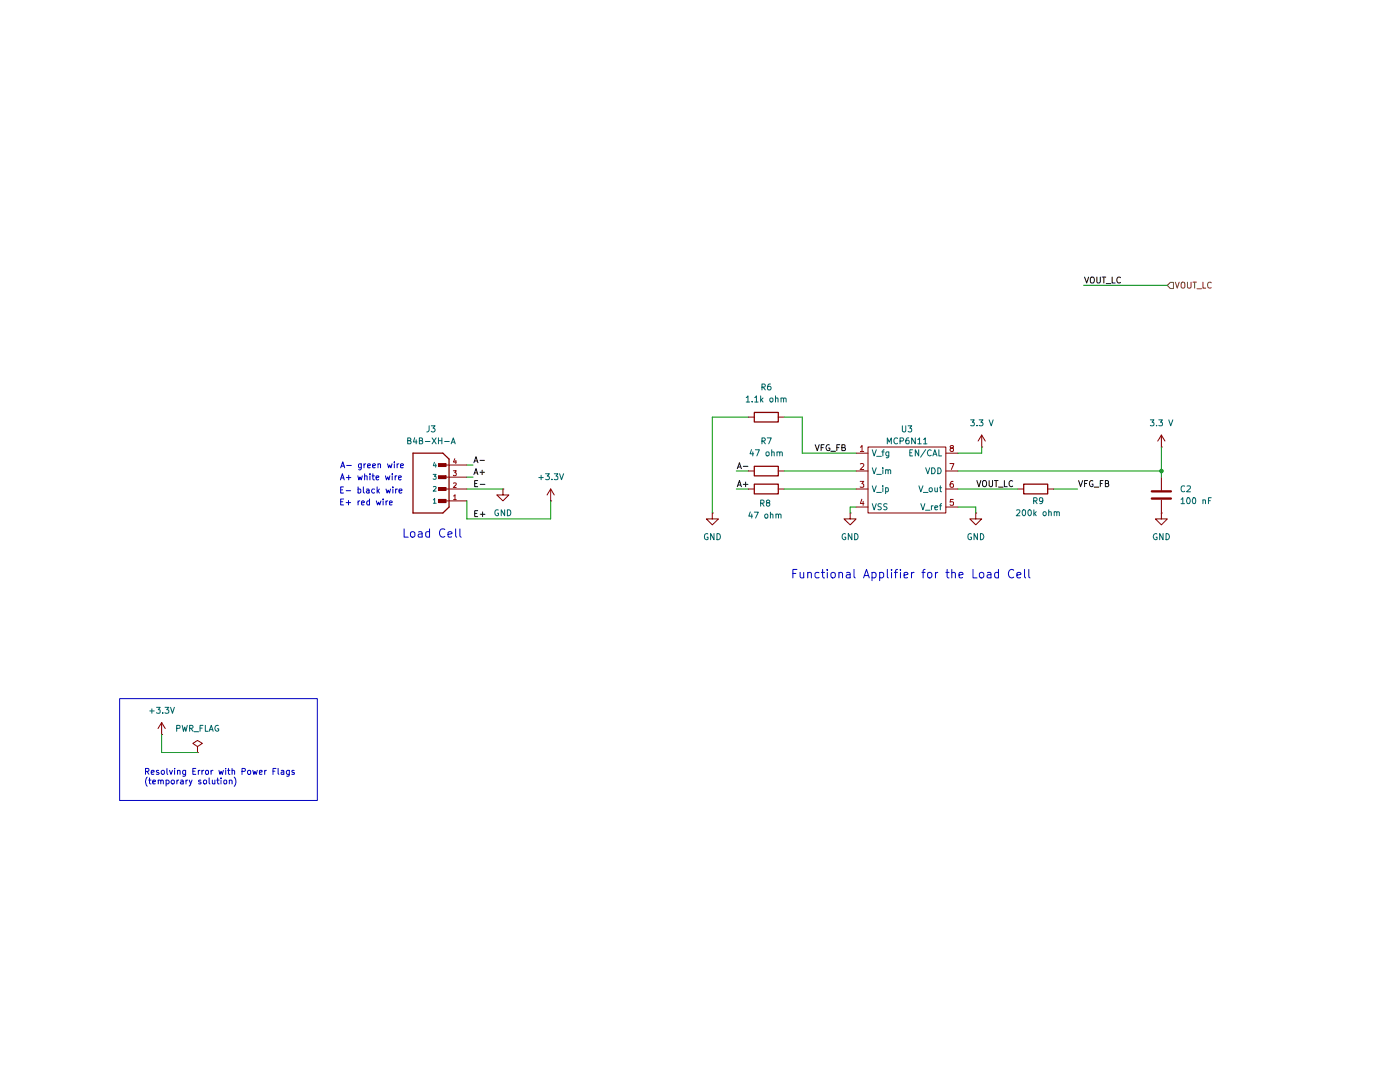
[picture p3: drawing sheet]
(kicad_sch
 (version 20241209)
 (generator "eeschema")
 (generator_version "9.0")
 (paper "A4")
 (title_block
  (title "Load Cell")
  (date "2026-07-10")
  (rev "3.0"))
 (lib_symbols
  (symbol "1_LiF:MCP6N11" (exclude_from_sim no) (in_bom yes) (on_board yes)
   (property "Reference" "U" (at 5.334 7.62 0) (effects (font (size 1.27 1.27))))
   (property "Value" "" (at 0 0 0) (effects (font (size 1.27 1.27))))
   (property "Footprint" "" (at 0 0 0) (effects (font (size 1.27 1.27)) (hide yes)))
   (property "Datasheet" "" (at 0 0 0) (effects (font (size 1.27 1.27)) (hide yes)))
   (property "Description" "" (at 0 0 0) (effects (font (size 1.27 1.27)) (hide yes)))
   (symbol "MCP6N11_0_1"
    (rectangle (start -8.89 6.35) (end 7.62 -7.62) (stroke (width 0) (type default)) (fill (type none))))
   (symbol "MCP6N11_1_1"
    (pin passive line (at -11.43 5.08 0) (length 2.54) (name "V_fg" (effects (font (size 1.27 1.27)))) (number "1" (effects (font (size 1.27 1.27)))))
    (pin input line (at -11.43 1.27 0) (length 2.54) (name "V_im" (effects (font (size 1.27 1.27)))) (number "2" (effects (font (size 1.27 1.27)))))
    (pin input line (at -11.43 -2.54 0) (length 2.54) (name "V_ip" (effects (font (size 1.27 1.27)))) (number "3" (effects (font (size 1.27 1.27)))))
    (pin power_in line (at -11.43 -6.35 0) (length 2.54) (name "VSS" (effects (font (size 1.27 1.27)))) (number "4" (effects (font (size 1.27 1.27)))))
    (pin input line (at 10.16 5.08 180) (length 2.54) (name "EN/CAL" (effects (font (size 1.27 1.27)))) (number "8" (effects (font (size 1.27 1.27))))
    (alternate "Enable/ VOS calibration" input line))
    (pin power_in line (at 10.16 1.27 180) (length 2.54) (name "VDD" (effects (font (size 1.27 1.27)))) (number "7" (effects (font (size 1.27 1.27)))))
    (pin output line (at 10.16 -2.54 180) (length 2.54) (name "V_out" (effects (font (size 1.27 1.27)))) (number "6" (effects (font (size 1.27 1.27)))))
    (pin input line (at 10.16 -6.35 180) (length 2.54) (name "V_ref" (effects (font (size 1.27 1.27)))) (number "5" (effects (font (size 1.27 1.27))))))
   (embedded_fonts no))
  (symbol "B4B-XH-A:B4B-XH-A"
   (pin_names
    (offset 1.016)) (exclude_from_sim no) (in_bom yes) (on_board yes)
   (property "Reference" "J" (at -2.54 6.35 0) (effects (font (size 1.27 1.27)) (justify left bottom)))
   (property "Value" "B4B-XH-A" (at -2.54 -10.16 0) (effects (font (size 1.27 1.27)) (justify left bottom)))
   (property "Footprint" "B4B-XH-A:JST_B4B-XH-A" (at 0 0 0) (effects (font (size 1.27 1.27)) (justify bottom) (hide yes)))
   (property "Datasheet" "" (at 0 0 0) (effects (font (size 1.27 1.27)) (hide yes)))
   (property "Description" "" (at 0 0 0) (effects (font (size 1.27 1.27)) (hide yes)))
   (property "DigiKey_Part_Number" "455-B4B-XH-A-ND" (at 0 0 0) (effects (font (size 1.27 1.27)) (justify bottom) (hide yes)))
   (property "MF" "JST" (at 0 0 0) (effects (font (size 1.27 1.27)) (justify bottom) (hide yes)))
   (property "MAXIMUM_PACKAGE_HEIGHT" "7.00 mm" (at 0 0 0) (effects (font (size 1.27 1.27)) (justify bottom) (hide yes)))
   (property "Package" "None" (at 0 0 0) (effects (font (size 1.27 1.27)) (justify bottom) (hide yes)))
   (property "Check_prices" "https://www.snapeda.com/parts/B4B-XH-A/JST/view-part/?ref=eda" (at 0 0 0) (effects (font (size 1.27 1.27)) (justify bottom) (hide yes)))
   (property "STANDARD" "Manufacturer Recommendations" (at 0 0 0) (effects (font (size 1.27 1.27)) (justify bottom) (hide yes)))
   (property "PARTREV" "7/4/21" (at 0 0 0) (effects (font (size 1.27 1.27)) (justify bottom) (hide yes)))
   (property "SnapEDA_Link" "https://www.snapeda.com/parts/B4B-XH-A/JST/view-part/?ref=snap" (at 0 0 0) (effects (font (size 1.27 1.27)) (justify bottom) (hide yes)))
   (property "MP" "B4B-XH-A" (at 0 0 0) (effects (font (size 1.27 1.27)) (justify bottom) (hide yes)))
   (property "Purchase-URL" "https://www.snapeda.com/api/url_track_click_mouser/?unipart_id=12008844&manufacturer=JST&part_name=B4B-XH-A&search_term=None" (at 0 0 0) (effects (font (size 1.27 1.27)) (justify bottom) (hide yes)))
   (property "Description_1" "Conn Shrouded Header (4 Sides) HDR 4 POS 2.5mm Solder ST Top Entry Thru-Hole Box" (at 0 0 0) (effects (font (size 1.27 1.27)) (justify bottom) (hide yes)))
   (property "MANUFACTURER" "JST" (at 0 0 0) (effects (font (size 1.27 1.27)) (justify bottom) (hide yes)))
   (symbol "B4B-XH-A_0_0"
    (polyline (pts (xy -3.81 3.81) (xy -3.81 -6.35)) (stroke (width 0.254) (type default)) (fill (type none)))
    (polyline (pts (xy -3.81 3.81) (xy -2.54 5.08)) (stroke (width 0.254) (type default)) (fill (type none)))
    (polyline (pts (xy -3.81 -6.35) (xy -2.54 -7.62)) (stroke (width 0.254) (type default)) (fill (type none)))
    (rectangle (start -3.175 2.2225) (end -1.5875 2.8575) (stroke (width 0.1) (type default)) (fill (type outline)))
    (rectangle (start -3.175 -0.3175) (end -1.5875 0.3175) (stroke (width 0.1) (type default)) (fill (type outline)))
    (rectangle (start -3.175 -2.8575) (end -1.5875 -2.2225) (stroke (width 0.1) (type default)) (fill (type outline)))
    (rectangle (start -3.175 -5.3975) (end -1.5875 -4.7625) (stroke (width 0.1) (type default)) (fill (type outline)))
    (polyline (pts (xy -2.54 -7.62) (xy 3.81 -7.62)) (stroke (width 0.254) (type default)) (fill (type none)))
    (polyline (pts (xy 3.81 5.08) (xy -2.54 5.08)) (stroke (width 0.254) (type default)) (fill (type none)))
    (polyline (pts (xy 3.81 -7.62) (xy 3.81 5.08)) (stroke (width 0.254) (type default)) (fill (type none)))
    (pin passive line (at -7.62 2.54 0) (length 5.08) (name "1" (effects (font (size 1.016 1.016)))) (number "1" (effects (font (size 1.016 1.016)))))
    (pin passive line (at -7.62 0 0) (length 5.08) (name "2" (effects (font (size 1.016 1.016)))) (number "2" (effects (font (size 1.016 1.016)))))
    (pin passive line (at -7.62 -2.54 0) (length 5.08) (name "3" (effects (font (size 1.016 1.016)))) (number "3" (effects (font (size 1.016 1.016)))))
    (pin passive line (at -7.62 -5.08 0) (length 5.08) (name "4" (effects (font (size 1.016 1.016)))) (number "4" (effects (font (size 1.016 1.016))))))
   (embedded_fonts no))
  (symbol "Device:C"
   (pin_numbers (hide yes))
   (pin_names
    (offset 0.254)) (exclude_from_sim no) (in_bom yes) (on_board yes)
   (property "Reference" "C" (at 0.635 2.54 0) (effects (font (size 1.27 1.27)) (justify left)))
   (property "Value" "C" (at 0.635 -2.54 0) (effects (font (size 1.27 1.27)) (justify left)))
   (property "Footprint" "" (at 0.9652 -3.81 0) (effects (font (size 1.27 1.27)) (hide yes)))
   (property "Datasheet" "~" (at 0 0 0) (effects (font (size 1.27 1.27)) (hide yes)))
   (property "Description" "Unpolarized capacitor" (at 0 0 0) (effects (font (size 1.27 1.27)) (hide yes)))
   (symbol "C_0_1"
    (polyline (pts (xy -2.032 0.762) (xy 2.032 0.762)) (stroke (width 0.508) (type default)) (fill (type none)))
    (polyline (pts (xy -2.032 -0.762) (xy 2.032 -0.762)) (stroke (width 0.508) (type default)) (fill (type none))))
   (symbol "C_1_1"
    (pin passive line (at 0 3.81 270) (length 2.794) (name "~" (effects (font (size 1.27 1.27)))) (number "1" (effects (font (size 1.27 1.27)))))
    (pin passive line (at 0 -3.81 90) (length 2.794) (name "~" (effects (font (size 1.27 1.27)))) (number "2" (effects (font (size 1.27 1.27))))))
   (embedded_fonts no))
  (symbol "Device:R"
   (pin_numbers (hide yes))
   (pin_names
    (offset 0)) (exclude_from_sim no) (in_bom yes) (on_board yes)
   (property "Reference" "R" (at 2.032 0 90) (effects (font (size 1.27 1.27))))
   (property "Value" "R" (at 0 0 90) (effects (font (size 1.27 1.27))))
   (property "Footprint" "" (at -1.778 0 90) (effects (font (size 1.27 1.27)) (hide yes)))
   (property "Datasheet" "~" (at 0 0 0) (effects (font (size 1.27 1.27)) (hide yes)))
   (property "Description" "Resistor" (at 0 0 0) (effects (font (size 1.27 1.27)) (hide yes)))
   (symbol "R_0_1"
    (rectangle (start -1.016 -2.54) (end 1.016 2.54) (stroke (width 0.254) (type default)) (fill (type none))))
   (symbol "R_1_1"
    (pin passive line (at 0 3.81 270) (length 1.27) (name "~" (effects (font (size 1.27 1.27)))) (number "1" (effects (font (size 1.27 1.27)))))
    (pin passive line (at 0 -3.81 90) (length 1.27) (name "~" (effects (font (size 1.27 1.27)))) (number "2" (effects (font (size 1.27 1.27))))))
   (embedded_fonts no))
  (symbol "power:+3.3V"
   (power)
   (pin_numbers (hide yes))
   (pin_names
    (offset 0) (hide yes)) (exclude_from_sim no) (in_bom yes) (on_board yes)
   (property "Reference" "#PWR" (at 0 -3.81 0) (effects (font (size 1.27 1.27)) (hide yes)))
   (property "Value" "+3.3V" (at 0 3.556 0) (effects (font (size 1.27 1.27))))
   (property "Footprint" "" (at 0 0 0) (effects (font (size 1.27 1.27)) (hide yes)))
   (property "Datasheet" "" (at 0 0 0) (effects (font (size 1.27 1.27)) (hide yes)))
   (property "Description" "Power symbol creates a global label with name \"+3.3V\"" (at 0 0 0) (effects (font (size 1.27 1.27)) (hide yes)))
   (symbol "+3.3V_0_1"
    (polyline (pts (xy -0.762 1.27) (xy 0 2.54)) (stroke (width 0) (type default)) (fill (type none)))
    (polyline (pts (xy 0 2.54) (xy 0.762 1.27)) (stroke (width 0) (type default)) (fill (type none)))
    (polyline (pts (xy 0 0) (xy 0 2.54)) (stroke (width 0) (type default)) (fill (type none))))
   (symbol "+3.3V_1_1"
    (pin power_in line (at 0 0 90) (length 0) (name "~" (effects (font (size 1.27 1.27)))) (number "1" (effects (font (size 1.27 1.27))))))
   (embedded_fonts no))
  (symbol "power:GND"
   (power)
   (pin_numbers (hide yes))
   (pin_names
    (offset 0) (hide yes)) (exclude_from_sim no) (in_bom yes) (on_board yes)
   (property "Reference" "#PWR" (at 0 -6.35 0) (effects (font (size 1.27 1.27)) (hide yes)))
   (property "Value" "GND" (at 0 -3.81 0) (effects (font (size 1.27 1.27))))
   (property "Footprint" "" (at 0 0 0) (effects (font (size 1.27 1.27)) (hide yes)))
   (property "Datasheet" "" (at 0 0 0) (effects (font (size 1.27 1.27)) (hide yes)))
   (property "Description" "Power symbol creates a global label with name \"GND\" , ground" (at 0 0 0) (effects (font (size 1.27 1.27)) (hide yes)))
   (symbol "GND_0_1"
    (polyline (pts (xy 0 0) (xy 0 -1.27) (xy 1.27 -1.27) (xy 0 -2.54) (xy -1.27 -1.27) (xy 0 -1.27)) (stroke (width 0) (type default)) (fill (type none))))
   (symbol "GND_1_1"
    (pin power_in line (at 0 0 270) (length 0) (name "~" (effects (font (size 1.27 1.27)))) (number "1" (effects (font (size 1.27 1.27))))))
   (embedded_fonts no))
  (symbol "power:PWR_FLAG"
   (power)
   (pin_numbers (hide yes))
   (pin_names
    (offset 0) (hide yes)) (exclude_from_sim no) (in_bom yes) (on_board yes)
   (property "Reference" "#FLG" (at 0 1.905 0) (effects (font (size 1.27 1.27)) (hide yes)))
   (property "Value" "PWR_FLAG" (at 0 3.81 0) (effects (font (size 1.27 1.27))))
   (property "Footprint" "" (at 0 0 0) (effects (font (size 1.27 1.27)) (hide yes)))
   (property "Datasheet" "~" (at 0 0 0) (effects (font (size 1.27 1.27)) (hide yes)))
   (property "Description" "Special symbol for telling ERC where power comes from" (at 0 0 0) (effects (font (size 1.27 1.27)) (hide yes)))
   (symbol "PWR_FLAG_0_0"
    (pin power_out line (at 0 0 90) (length 0) (name "~" (effects (font (size 1.27 1.27)))) (number "1" (effects (font (size 1.27 1.27))))))
   (symbol "PWR_FLAG_0_1"
    (polyline (pts (xy 0 0) (xy 0 1.27) (xy -1.016 1.905) (xy 0 2.54) (xy 1.016 1.905) (xy 0 1.27)) (stroke (width 0) (type default)) (fill (type none))))
   (embedded_fonts no))
  (symbol "power:VDD"
   (power)
   (pin_numbers (hide yes))
   (pin_names
    (offset 0) (hide yes)) (exclude_from_sim no) (in_bom yes) (on_board yes)
   (property "Reference" "#PWR" (at 0 -3.81 0) (effects (font (size 1.27 1.27)) (hide yes)))
   (property "Value" "VDD" (at 0 3.556 0) (effects (font (size 1.27 1.27))))
   (property "Footprint" "" (at 0 0 0) (effects (font (size 1.27 1.27)) (hide yes)))
   (property "Datasheet" "" (at 0 0 0) (effects (font (size 1.27 1.27)) (hide yes)))
   (property "Description" "Power symbol creates a global label with name \"VDD\"" (at 0 0 0) (effects (font (size 1.27 1.27)) (hide yes)))
   (symbol "VDD_0_1"
    (polyline (pts (xy -0.762 1.27) (xy 0 2.54)) (stroke (width 0) (type default)) (fill (type none)))
    (polyline (pts (xy 0 2.54) (xy 0.762 1.27)) (stroke (width 0) (type default)) (fill (type none)))
    (polyline (pts (xy 0 0) (xy 0 2.54)) (stroke (width 0) (type default)) (fill (type none))))
   (symbol "VDD_1_1"
    (pin power_in line (at 0 0 90) (length 0) (name "~" (effects (font (size 1.27 1.27)))) (number "1" (effects (font (size 1.27 1.27))))))
   (embedded_fonts no)))
 (rectangle
  (start 25.4 138.43)
  (end 67.31 160.02)
  (stroke (width 0) (type default))
  (fill (type none)))
 (text "Resolving Error with Power Flags \n(temporary solution)"
  (exclude_from_sim no)
  (at 30.48 155.194 0)
  (effects (font (size 1.27 1.27) (thickness 0.1588)) (justify left)))
 (text "A- green wire\n"
  (exclude_from_sim no)
  (at 78.994 89.154 0)
  (effects (font (size 1.27 1.27))))
 (text "E+ red wire\n"
  (exclude_from_sim no)
  (at 77.724 97.028 0)
  (effects (font (size 1.27 1.27))))
 (text "Functional Applifier for the Load Cell"
  (exclude_from_sim no)
  (at 193.294 112.268 0)
  (effects (font (size 1.778 1.778))))
 (text "E- black wire\n"
  (exclude_from_sim no)
  (at 78.74 94.488 0)
  (effects (font (size 1.27 1.27))))
 (text "A+ white wire\n"
  (exclude_from_sim no)
  (at 78.74 91.694 0)
  (effects (font (size 1.27 1.27))))
 (text "Load Cell\n"
  (exclude_from_sim no)
  (at 91.694 103.632 0)
  (effects (font (size 1.778 1.778))))
 (junction
  (at 246.38 90.17)
  (diameter 0)
  (color 0 0 0 0))
 (wire
  (pts (xy 158.75 78.74) (xy 151.13 78.74))
  (stroke (width 0) (type default)))
 (wire
  (pts (xy 170.18 86.36) (xy 170.18 78.74))
  (stroke (width 0) (type default)))
 (wire
  (pts (xy 207.01 99.06) (xy 207.01 97.79))
  (stroke (width 0) (type default)))
 (wire
  (pts (xy 208.28 85.09) (xy 208.28 86.36))
  (stroke (width 0) (type default)))
 (wire
  (pts (xy 34.29 149.86) (xy 41.91 149.86))
  (stroke (width 0) (type default)))
 (wire
  (pts (xy 100.33 88.9) (xy 99.06 88.9))
  (stroke (width 0) (type default)))
 (wire
  (pts (xy 99.06 91.44) (xy 100.33 91.44))
  (stroke (width 0) (type default)))
 (wire
  (pts (xy 166.37 93.98) (xy 181.61 93.98))
  (stroke (width 0) (type default)))
 (wire
  (pts (xy 99.06 100.33) (xy 99.06 96.52))
  (stroke (width 0) (type default)))
 (wire
  (pts (xy 116.84 100.33) (xy 116.84 96.52))
  (stroke (width 0) (type default)))
 (wire
  (pts (xy 156.21 90.17) (xy 158.75 90.17))
  (stroke (width 0) (type default)))
 (wire
  (pts (xy 166.37 78.74) (xy 170.18 78.74))
  (stroke (width 0) (type default)))
 (wire
  (pts (xy 203.2 93.98) (xy 215.9 93.98))
  (stroke (width 0) (type default)))
 (wire
  (pts (xy 166.37 90.17) (xy 181.61 90.17))
  (stroke (width 0) (type default)))
 (wire
  (pts (xy 151.13 78.74) (xy 151.13 99.06))
  (stroke (width 0) (type default)))
 (wire
  (pts (xy 180.34 97.79) (xy 180.34 99.06))
  (stroke (width 0) (type default)))
 (wire
  (pts (xy 246.38 90.17) (xy 246.38 91.44))
  (stroke (width 0) (type default)))
 (wire
  (pts (xy 99.06 100.33) (xy 116.84 100.33))
  (stroke (width 0) (type default)))
 (wire
  (pts (xy 203.2 86.36) (xy 208.28 86.36))
  (stroke (width 0) (type default)))
 (wire
  (pts (xy 181.61 97.79) (xy 180.34 97.79))
  (stroke (width 0) (type default)))
 (wire
  (pts (xy 229.87 50.8) (xy 247.65 50.8))
  (stroke (width 0) (type default)))
 (wire
  (pts (xy 203.2 97.79) (xy 207.01 97.79))
  (stroke (width 0) (type default)))
 (wire
  (pts (xy 34.29 146.05) (xy 34.29 149.86))
  (stroke (width 0) (type default)))
 (wire
  (pts (xy 203.2 90.17) (xy 246.38 90.17))
  (stroke (width 0) (type default)))
 (wire
  (pts (xy 223.52 93.98) (xy 228.6 93.98))
  (stroke (width 0) (type default)))
 (wire
  (pts (xy 156.21 93.98) (xy 158.75 93.98))
  (stroke (width 0) (type default)))
 (wire
  (pts (xy 99.06 93.98) (xy 106.68 93.98))
  (stroke (width 0) (type default)))
 (wire
  (pts (xy 246.38 85.09) (xy 246.38 90.17))
  (stroke (width 0) (type default)))
 (wire
  (pts (xy 170.18 86.36) (xy 181.61 86.36))
  (stroke (width 0) (type default)))
 (label "A-"
  (at 156.21 90.17 0)
  (effects (font (size 1.27 1.27)) (justify left bottom)))
 (label "A-"
  (at 100.33 88.9 0)
  (effects (font (size 1.27 1.27)) (justify left bottom)))
 (label "E-"
  (at 100.33 93.98 0)
  (effects (font (size 1.27 1.27)) (justify left bottom)))
 (label "VFG_FB"
  (at 228.6 93.98 0)
  (effects (font (size 1.27 1.27)) (justify left bottom)))
 (label "A+"
  (at 100.33 91.44 0)
  (effects (font (size 1.27 1.27)) (justify left bottom)))
 (label "VOUT_LC"
  (at 229.87 50.8 0)
  (effects (font (size 1.27 1.27)) (justify left bottom)))
 (label "E+"
  (at 100.33 100.33 0)
  (effects (font (size 1.27 1.27)) (justify left bottom)))
 (label "A+"
  (at 156.21 93.98 0)
  (effects (font (size 1.27 1.27)) (justify left bottom)))
 (label "VOUT_LC"
  (at 207.01 93.98 0)
  (effects (font (size 1.27 1.27)) (justify left bottom)))
 (label "VFG_FB"
  (at 172.72 86.36 0)
  (effects (font (size 1.27 1.27)) (justify left bottom)))
 (hierarchical_label "VOUT_LC"
  (shape input)
  (at 247.65 50.8 0)
  (effects (font (size 1.27 1.27)) (justify left)))
 (symbol
  (lib_id "power:GND")
  (at 106.68 93.98 0)
  (unit 1)
  (exclude_from_sim no)
  (in_bom yes)
  (on_board yes)
  (dnp no)
  (fields_autoplaced yes)
  (property "Reference" "#PWR035" (at 106.68 100.33 0) (effects (font (size 1.27 1.27)) (hide yes)))
  (property "Value" "GND" (at 106.68 99.06 0) (effects (font (size 1.27 1.27))))
  (property "Footprint" "" (at 106.68 93.98 0) (effects (font (size 1.27 1.27)) (hide yes)))
  (property "Datasheet" "" (at 106.68 93.98 0) (effects (font (size 1.27 1.27)) (hide yes)))
  (property "Description" "Power symbol creates a global label with name \"GND\" , ground" (at 106.68 93.98 0) (effects (font (size 1.27 1.27)) (hide yes)))
  (pin "1"))
 (symbol
  (lib_id "Device:R")
  (at 162.56 78.74 90)
  (unit 1)
  (exclude_from_sim no)
  (in_bom yes)
  (on_board yes)
  (dnp no)
  (fields_autoplaced yes)
  (property "Reference" "R6" (at 162.56 72.39 90) (effects (font (size 1.27 1.27))))
  (property "Value" "1.1k ohm" (at 162.56 74.93 90) (effects (font (size 1.27 1.27))))
  (property "Footprint" "" (at 162.56 80.518 90) (effects (font (size 1.27 1.27)) (hide yes)))
  (property "Datasheet" "~" (at 162.56 78.74 0) (effects (font (size 1.27 1.27)) (hide yes)))
  (property "Description" "Resistor" (at 162.56 78.74 0) (effects (font (size 1.27 1.27)) (hide yes)))
  (pin "1")
  (pin "2"))
 (symbol
  (lib_id "Device:R")
  (at 162.56 93.98 90)
  (unit 1)
  (exclude_from_sim no)
  (in_bom yes)
  (on_board yes)
  (dnp no)
  (property "Reference" "R8" (at 162.306 97.028 90) (effects (font (size 1.27 1.27))))
  (property "Value" "47 ohm" (at 162.306 99.568 90) (effects (font (size 1.27 1.27))))
  (property "Footprint" "" (at 162.56 95.758 90) (effects (font (size 1.27 1.27)) (hide yes)))
  (property "Datasheet" "~" (at 162.56 93.98 0) (effects (font (size 1.27 1.27)) (hide yes)))
  (property "Description" "Resistor" (at 162.56 93.98 0) (effects (font (size 1.27 1.27)) (hide yes)))
  (pin "1")
  (pin "2"))
 (symbol
  (lib_id "power:GND")
  (at 151.13 99.06 0)
  (unit 1)
  (exclude_from_sim no)
  (in_bom yes)
  (on_board yes)
  (dnp no)
  (fields_autoplaced yes)
  (property "Reference" "#PWR031" (at 151.13 105.41 0) (effects (font (size 1.27 1.27)) (hide yes)))
  (property "Value" "GND" (at 151.13 104.14 0) (effects (font (size 1.27 1.27))))
  (property "Footprint" "" (at 151.13 99.06 0) (effects (font (size 1.27 1.27)) (hide yes)))
  (property "Datasheet" "" (at 151.13 99.06 0) (effects (font (size 1.27 1.27)) (hide yes)))
  (property "Description" "Power symbol creates a global label with name \"GND\" , ground" (at 151.13 99.06 0) (effects (font (size 1.27 1.27)) (hide yes)))
  (pin "1"))
 (symbol
  (lib_id "Device:R")
  (at 162.56 90.17 90)
  (unit 1)
  (exclude_from_sim no)
  (in_bom yes)
  (on_board yes)
  (dnp no)
  (fields_autoplaced yes)
  (property "Reference" "R7" (at 162.56 83.82 90) (effects (font (size 1.27 1.27))))
  (property "Value" "47 ohm" (at 162.56 86.36 90) (effects (font (size 1.27 1.27))))
  (property "Footprint" "" (at 162.56 91.948 90) (effects (font (size 1.27 1.27)) (hide yes)))
  (property "Datasheet" "~" (at 162.56 90.17 0) (effects (font (size 1.27 1.27)) (hide yes)))
  (property "Description" "Resistor" (at 162.56 90.17 0) (effects (font (size 1.27 1.27)) (hide yes)))
  (pin "1")
  (pin "2"))
 (symbol
  (lib_id "power:GND")
  (at 180.34 99.06 0)
  (unit 1)
  (exclude_from_sim no)
  (in_bom yes)
  (on_board yes)
  (dnp no)
  (fields_autoplaced yes)
  (property "Reference" "#PWR010" (at 180.34 105.41 0) (effects (font (size 1.27 1.27)) (hide yes)))
  (property "Value" "GND" (at 180.34 104.14 0) (effects (font (size 1.27 1.27))))
  (property "Footprint" "" (at 180.34 99.06 0) (effects (font (size 1.27 1.27)) (hide yes)))
  (property "Datasheet" "" (at 180.34 99.06 0) (effects (font (size 1.27 1.27)) (hide yes)))
  (property "Description" "Power symbol creates a global label with name \"GND\" , ground" (at 180.34 99.06 0) (effects (font (size 1.27 1.27)) (hide yes)))
  (pin "1"))
 (symbol
  (lib_id "1_LiF:MCP6N11")
  (at 193.04 91.44 0)
  (unit 1)
  (exclude_from_sim no)
  (in_bom yes)
  (on_board yes)
  (dnp no)
  (fields_autoplaced yes)
  (property "Reference" "U3" (at 192.405 81.28 0) (effects (font (size 1.27 1.27))))
  (property "Value" "MCP6N11" (at 192.405 83.82 0) (effects (font (size 1.27 1.27))))
  (property "Footprint" "footprints:SOIC8-N_MC_MCH" (at 193.04 91.44 0) (effects (font (size 1.27 1.27)) (hide yes)))
  (property "Datasheet" "" (at 193.04 91.44 0) (effects (font (size 1.27 1.27)) (hide yes)))
  (property "Description" "" (at 193.04 91.44 0) (effects (font (size 1.27 1.27)) (hide yes)))
  (pin "2")
  (pin "8")
  (pin "1")
  (pin "4")
  (pin "7")
  (pin "5")
  (pin "6")
  (pin "3"))
 (symbol
  (lib_id "power:GND")
  (at 207.01 99.06 0)
  (unit 1)
  (exclude_from_sim no)
  (in_bom yes)
  (on_board yes)
  (dnp no)
  (fields_autoplaced yes)
  (property "Reference" "#PWR012" (at 207.01 105.41 0) (effects (font (size 1.27 1.27)) (hide yes)))
  (property "Value" "GND" (at 207.01 104.14 0) (effects (font (size 1.27 1.27))))
  (property "Footprint" "" (at 207.01 99.06 0) (effects (font (size 1.27 1.27)) (hide yes)))
  (property "Datasheet" "" (at 207.01 99.06 0) (effects (font (size 1.27 1.27)) (hide yes)))
  (property "Description" "Power symbol creates a global label with name \"GND\" , ground" (at 207.01 99.06 0) (effects (font (size 1.27 1.27)) (hide yes)))
  (pin "1"))
 (symbol
  (lib_id "power:VDD")
  (at 246.38 85.09 0)
  (unit 1)
  (exclude_from_sim no)
  (in_bom yes)
  (on_board yes)
  (dnp no)
  (fields_autoplaced yes)
  (property "Reference" "#PWR021" (at 246.38 88.9 0) (effects (font (size 1.27 1.27)) (hide yes)))
  (property "Value" "3.3 V" (at 246.38 80.01 0) (effects (font (size 1.27 1.27))))
  (property "Footprint" "" (at 246.38 85.09 0) (effects (font (size 1.27 1.27)) (hide yes)))
  (property "Datasheet" "" (at 246.38 85.09 0) (effects (font (size 1.27 1.27)) (hide yes)))
  (property "Description" "Power symbol creates a global label with name \"VDD\"" (at 246.38 85.09 0) (effects (font (size 1.27 1.27)) (hide yes)))
  (pin "1"))
 (symbol
  (lib_id "B4B-XH-A:B4B-XH-A")
  (at 91.44 93.98 180)
  (unit 1)
  (exclude_from_sim no)
  (in_bom yes)
  (on_board yes)
  (dnp no)
  (fields_autoplaced yes)
  (property "Reference" "J3" (at 91.44 81.28 0) (effects (font (size 1.27 1.27))))
  (property "Value" "B4B-XH-A" (at 91.44 83.82 0) (effects (font (size 1.27 1.27))))
  (property "Footprint" "B4B-XH-A:JST_B4B-XH-A" (at 91.44 93.98 0) (effects (font (size 1.27 1.27)) (justify bottom) (hide yes)))
  (property "Datasheet" "" (at 91.44 93.98 0) (effects (font (size 1.27 1.27)) (hide yes)))
  (property "Description" "" (at 91.44 93.98 0) (effects (font (size 1.27 1.27)) (hide yes)))
  (property "DigiKey_Part_Number" "455-B4B-XH-A-ND" (at 91.44 93.98 0) (effects (font (size 1.27 1.27)) (justify bottom) (hide yes)))
  (property "MF" "JST" (at 91.44 93.98 0) (effects (font (size 1.27 1.27)) (justify bottom) (hide yes)))
  (property "MAXIMUM_PACKAGE_HEIGHT" "7.00 mm" (at 91.44 93.98 0) (effects (font (size 1.27 1.27)) (justify bottom) (hide yes)))
  (property "Package" "None" (at 91.44 93.98 0) (effects (font (size 1.27 1.27)) (justify bottom) (hide yes)))
  (property "Check_prices" "https://www.snapeda.com/parts/B4B-XH-A/JST/view-part/?ref=eda" (at 91.44 93.98 0) (effects (font (size 1.27 1.27)) (justify bottom) (hide yes)))
  (property "STANDARD" "Manufacturer Recommendations" (at 91.44 93.98 0) (effects (font (size 1.27 1.27)) (justify bottom) (hide yes)))
  (property "PARTREV" "7/4/21" (at 91.44 93.98 0) (effects (font (size 1.27 1.27)) (justify bottom) (hide yes)))
  (property "SnapEDA_Link" "https://www.snapeda.com/parts/B4B-XH-A/JST/view-part/?ref=snap" (at 91.44 93.98 0) (effects (font (size 1.27 1.27)) (justify bottom) (hide yes)))
  (property "MP" "B4B-XH-A" (at 91.44 93.98 0) (effects (font (size 1.27 1.27)) (justify bottom) (hide yes)))
  (property "Purchase-URL" "https://www.snapeda.com/api/url_track_click_mouser/?unipart_id=12008844&manufacturer=JST&part_name=B4B-XH-A&search_term=None" (at 91.44 93.98 0) (effects (font (size 1.27 1.27)) (justify bottom) (hide yes)))
  (property "Description_1" "Conn Shrouded Header (4 Sides) HDR 4 POS 2.5mm Solder ST Top Entry Thru-Hole Box" (at 91.44 93.98 0) (effects (font (size 1.27 1.27)) (justify bottom) (hide yes)))
  (property "MANUFACTURER" "JST" (at 91.44 93.98 0) (effects (font (size 1.27 1.27)) (justify bottom) (hide yes)))
  (pin "1")
  (pin "4")
  (pin "2")
  (pin "3"))
 (symbol
  (lib_id "power:VDD")
  (at 208.28 85.09 0)
  (unit 1)
  (exclude_from_sim no)
  (in_bom yes)
  (on_board yes)
  (dnp no)
  (fields_autoplaced yes)
  (property "Reference" "#PWR020" (at 208.28 88.9 0) (effects (font (size 1.27 1.27)) (hide yes)))
  (property "Value" "3.3 V" (at 208.28 80.01 0) (effects (font (size 1.27 1.27))))
  (property "Footprint" "" (at 208.28 85.09 0) (effects (font (size 1.27 1.27)) (hide yes)))
  (property "Datasheet" "" (at 208.28 85.09 0) (effects (font (size 1.27 1.27)) (hide yes)))
  (property "Description" "Power symbol creates a global label with name \"VDD\"" (at 208.28 85.09 0) (effects (font (size 1.27 1.27)) (hide yes)))
  (pin "1"))
 (symbol
  (lib_id "power:+3.3V")
  (at 116.84 96.52 0)
  (unit 1)
  (exclude_from_sim no)
  (in_bom yes)
  (on_board yes)
  (dnp no)
  (fields_autoplaced yes)
  (property "Reference" "#PWR01" (at 116.84 100.33 0) (effects (font (size 1.27 1.27)) (hide yes)))
  (property "Value" "+3.3V" (at 116.84 91.44 0) (effects (font (size 1.27 1.27))))
  (property "Footprint" "" (at 116.84 96.52 0) (effects (font (size 1.27 1.27)) (hide yes)))
  (property "Datasheet" "" (at 116.84 96.52 0) (effects (font (size 1.27 1.27)) (hide yes)))
  (property "Description" "Power symbol creates a global label with name \"+3.3V\"" (at 116.84 96.52 0) (effects (font (size 1.27 1.27)) (hide yes)))
  (pin "1"))
 (symbol
  (lib_id "Device:C")
  (at 246.38 95.25 0)
  (unit 1)
  (exclude_from_sim no)
  (in_bom yes)
  (on_board yes)
  (dnp no)
  (property "Reference" "C2" (at 250.19 93.9799 0) (effects (font (size 1.27 1.27)) (justify left)))
  (property "Value" "100 nF" (at 250.19 96.5199 0) (effects (font (size 1.27 1.27)) (justify left)))
  (property "Footprint" "" (at 247.3452 99.06 0) (effects (font (size 1.27 1.27)) (hide yes)))
  (property "Datasheet" "~" (at 246.38 95.25 0) (effects (font (size 1.27 1.27)) (hide yes)))
  (property "Description" "Unpolarized capacitor" (at 246.38 95.25 0) (effects (font (size 1.27 1.27)) (hide yes)))
  (pin "1")
  (pin "2"))
 (symbol
  (lib_id "Device:R")
  (at 219.71 93.98 90)
  (unit 1)
  (exclude_from_sim no)
  (in_bom yes)
  (on_board yes)
  (dnp no)
  (property "Reference" "R9" (at 220.218 96.52 90) (effects (font (size 1.27 1.27))))
  (property "Value" "200k ohm" (at 220.218 99.06 90) (effects (font (size 1.27 1.27))))
  (property "Footprint" "" (at 219.71 95.758 90) (effects (font (size 1.27 1.27)) (hide yes)))
  (property "Datasheet" "~" (at 219.71 93.98 0) (effects (font (size 1.27 1.27)) (hide yes)))
  (property "Description" "Resistor" (at 219.71 93.98 0) (effects (font (size 1.27 1.27)) (hide yes)))
  (pin "1")
  (pin "2"))
 (symbol
  (lib_id "power:GND")
  (at 246.38 99.06 0)
  (unit 1)
  (exclude_from_sim no)
  (in_bom yes)
  (on_board yes)
  (dnp no)
  (fields_autoplaced yes)
  (property "Reference" "#PWR029" (at 246.38 105.41 0) (effects (font (size 1.27 1.27)) (hide yes)))
  (property "Value" "GND" (at 246.38 104.14 0) (effects (font (size 1.27 1.27))))
  (property "Footprint" "" (at 246.38 99.06 0) (effects (font (size 1.27 1.27)) (hide yes)))
  (property "Datasheet" "" (at 246.38 99.06 0) (effects (font (size 1.27 1.27)) (hide yes)))
  (property "Description" "Power symbol creates a global label with name \"GND\" , ground" (at 246.38 99.06 0) (effects (font (size 1.27 1.27)) (hide yes)))
  (pin "1"))
 (symbol
  (lib_id "power:PWR_FLAG")
  (at 41.91 149.86 0)
  (unit 1)
  (exclude_from_sim no)
  (in_bom yes)
  (on_board yes)
  (dnp no)
  (fields_autoplaced yes)
  (property "Reference" "#FLG03" (at 41.91 147.955 0) (effects (font (size 1.27 1.27)) (hide yes)))
  (property "Value" "PWR_FLAG" (at 41.91 144.78 0) (effects (font (size 1.27 1.27))))
  (property "Footprint" "" (at 41.91 149.86 0) (effects (font (size 1.27 1.27)) (hide yes)))
  (property "Datasheet" "~" (at 41.91 149.86 0) (effects (font (size 1.27 1.27)) (hide yes)))
  (property "Description" "Special symbol for telling ERC where power comes from" (at 41.91 149.86 0) (effects (font (size 1.27 1.27)) (hide yes)))
  (pin "1"))
 (symbol
  (lib_id "power:+3.3V")
  (at 34.29 146.05 0)
  (unit 1)
  (exclude_from_sim no)
  (in_bom yes)
  (on_board yes)
  (dnp no)
  (fields_autoplaced yes)
  (property "Reference" "#PWR034" (at 34.29 149.86 0) (effects (font (size 1.27 1.27)) (hide yes)))
  (property "Value" "+3.3V" (at 34.29 140.97 0) (effects (font (size 1.27 1.27))))
  (property "Footprint" "" (at 34.29 146.05 0) (effects (font (size 1.27 1.27)) (hide yes)))
  (property "Datasheet" "" (at 34.29 146.05 0) (effects (font (size 1.27 1.27)) (hide yes)))
  (property "Description" "Power symbol creates a global label with name \"+3.3V\"" (at 34.29 146.05 0) (effects (font (size 1.27 1.27)) (hide yes)))
  (pin "1")))
